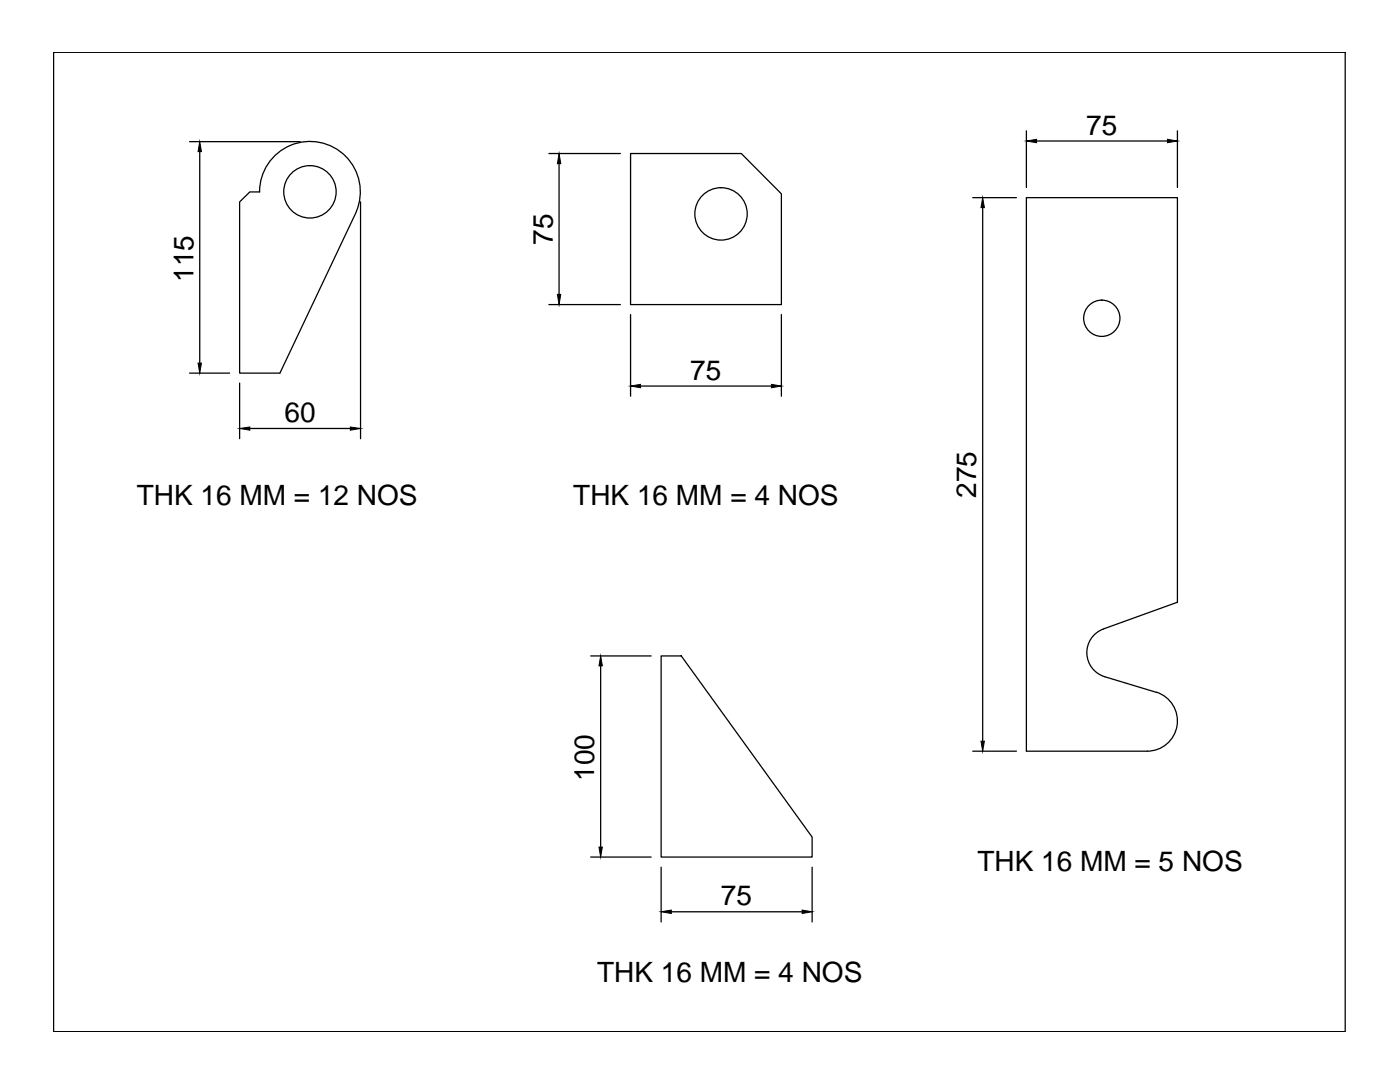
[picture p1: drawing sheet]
<svg xmlns="http://www.w3.org/2000/svg" width="279mm" height="216mm" viewBox="0 0 279 216" stroke-linecap="round" stroke-linejoin="round" font-family="sans-serif">
<!-- layer: 0 -->
<g fill="none" stroke="#000" stroke-width=".25">
<path d="M10.7 10.4h257.8v195.5h-257.8zM37.8 28.3h22.1M39.9 30.3v42.2M51.8 38.3a10.1 10.1 0 0 1 12-9.9 10.1 10.1 0 0 1 7.3 13.8M51.8 38.3h-1.9l-2.1 2v34.2h8.1l15.2-32.3M109.5 30.6h14.3M111.6 32.7v26M125.8 30.6h22.1l8 8.1v22.1h-30.1zM194.1 39.4h8.7M204.8 26.1v11.3M206.9 28.1h26.1M235 26.1v11.3"/>
<path d="M72 40.3v47.2M196.1 41.4v106.5M37.8 74.5h8M47.8 76.4v11.1M109.5 60.8h14.3M125.8 62.8v16.3M127.8 77h26.2M155.9 62.8v16.3M49.9 85.5h20M117.9 130.9h12M119.9 132.9v36.1M131.9 130.9h4.1l26.1 36.1v4h-30.2z"/>
<path d="M230.8 138.1a6 6 0 0 1 4.1 6.7 6 6 0 0 1-5.9 5.1h-24.2v-110.5h30.2v80.8l-14.8 5.3a5 5 0 0 0-3.3 4.9 5 5 0 0 0 3.6 4.6l10.3 3.2M194.1 149.9h8.7M117.9 171h12M131.9 173v11M162.1 173v11M134 181.9h26.1"/>
<circle cx="61.9" cy="38.3" r="5.2"/>
<circle cx="143.9" cy="42.7" r="5.2"/>
<circle cx="219.9" cy="63.5" r="3.6"/>
</g>
<g fill="#000" stroke="#000" stroke-width=".2">
<path d="M39.9 28.3l.3 2h-.7zM111.6 30.6l.3 2.1h-.7zM204.8 28.1l2.1-.3v.7zM233 27.8l2 .3-2 .4zM111.2 58.7h.7l-.3 2.1zM196.1 39.4l.4 2h-.7zM39.5 72.5h.7l-.3 2zM125.8 77l2-.3v.7zM154 76.7l1.9 .3-1.9 .4zM47.8 85.5l2.1-.3v.6zM69.9 85.2l2.1 .3-2.1 .3zM119.9 130.9l.3 2h-.7z"/>
<path d="M195.8 147.9h.7l-.4 2zM119.5 169h.7l-.3 2zM131.9 181.9l2.1-.3v.7zM160.1 181.6l2 .3-2 .4z"/>
</g>
<g font-size="5.6">
<text x="216.8" y="26.9">75</text>
<text x="110.3" y="48.8" transform="rotate(-90 110.3 48.8)">75</text>
<text x="38.6" y="56.2" transform="rotate(-90 38.6 56.2)">115</text>
<text x="137.7" y="75.8">75</text>
<text x="56.8" y="84.2">60</text>
<text x="27.3" y="100.8">THK 16 MM = 12 NOS</text>
<text x="114.4" y="100.8">THK 16 MM = 4 NOS</text>
<text x="194.8" y="99.3" transform="rotate(-90 194.8 99.3)">275</text>
<text x="118.6" y="155.8" transform="rotate(-90 118.6 155.8)">100</text>
<text x="195.1" y="173.8">THK 16 MM = 5 NOS</text>
<text x="143.9" y="180.7">75</text>
<text x="119.2" y="195.9">THK 16 MM = 4 NOS</text>
</g>
</svg>
